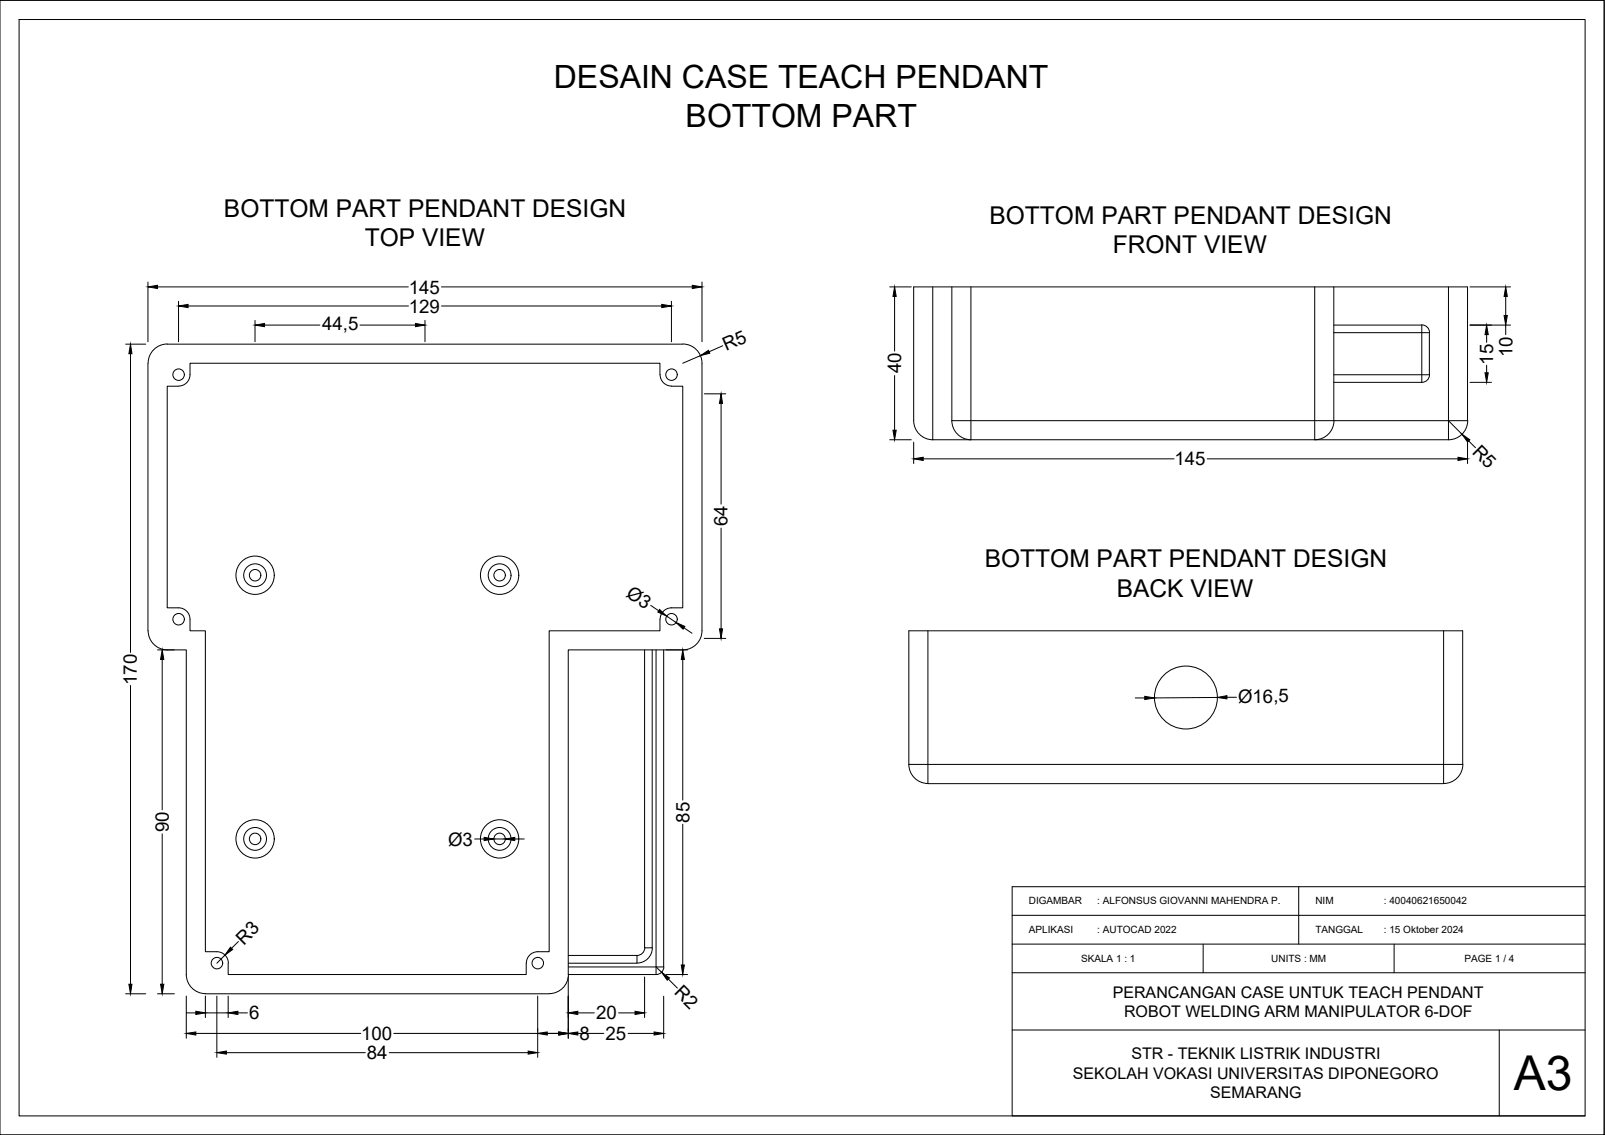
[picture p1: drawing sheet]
<svg xmlns="http://www.w3.org/2000/svg" width="420mm" height="297mm" viewBox="0 0 420 297" stroke-linecap="round" stroke-linejoin="round" font-family="sans-serif">
<!-- layer: 0 -->
<g fill="none" stroke="#000" stroke-width=".26">
<path d="M0 .1h419.9v296.9h-419.9zM5 5.1h410v286.9h-410zM419.9 .1v296.9M38.7 73.8v15.6M41.2 75.1h65.7M46.7 78.9v10.5M115.6 75.1h65.6M175.8 78.9v10.5M183.8 73.8v15.6M232.9 75.1h5.6M234.2 77.6v14.3M244.2 75.1v40"/>
<path d="M249.2 75.1v35M254.2 75.1v40a5 5 0 0 1-5-5M344.2 75.1v40a5 5 0 0 0 5-5M349.2 75.1v35M379.2 75.1v40M384.8 75.1h10.6M394.2 77.6v5M32.9 90.1h5.2M34.2 92.6v78.2M38.7 95.1v70M38.8 95a5 5 0 0 1 5-5l134.9 .1a4.9 4.9 0 0 1 5.1 4.9M49.2 80.1h57.7"/>
<path d="M49.7 98.1v-3h123.1v3M49.7 98.1a3 3 0 0 1-3 3h-2.9v58a5.8 5.8 0 0 1 4.8 .6 2.98 2.98 0 0 1 1.1 2.4M66.8 83.8v5.6M69.3 85.1h14.4M94.2 85.1h14.6M111.3 83.8v5.6M115.6 80.1h57.6M172.8 98.1a3.1 3.1 0 0 0 3 3h2.9v58a5.8 5.8 0 0 0-4.8 .6 2.98 2.98 0 0 0-1.1 2.4M183.3 93.1l-4.6 2M183.8 95.1v70M189.2 90.5l-3.6 1.6M234.2 98.3v14.3"/>
<path d="M349.2 87.1h25M349.2 85.1h23v15M372.2 85a2.01 2.01 0 0 1 2 2M374.2 87.1v11h-25M374.2 98.1a2.01 2.01 0 0 1-2 2M384.8 85.1h10.6M389.2 87.6v2M389.2 95.6v2M394.2 85.1v2.5M184.4 103.1h5.6M188.8 105.6v26.3M232.9 115.1h5.6"/>
<path d="M239.2 115.7v5.6M244.2 115.1h135M249.2 110.1h135v-35h-145v35a5 5 0 0 0 5 5M349.2 100.1h23M379.2 110.1l3.5 3.5M384.2 115.7v5.6M384.2 110.1a5 5 0 0 1-5 5M384.5 115.4l1.7 1.8M384.8 100.1h5.6M188.8 138.2v26.4M241.7 120.1h65.6M316 120.1h65.7"/>
<path d="M170.3 158.4l2.1 1.4M34.2 179.4v78.2M38.8 165.1a5 5 0 0 0 5 5h5v84.9a5 5 0 0 0 5 5M41.2 170.1h4.4M42.5 172.6v39.3M49.7 162.1v3h4.1v84h3M168.7 170.1v78h2v-78M172.8 162.1v3h-29v84h-3a2.98 2.98 0 0 0-3 3M173.7 170.1v83h-24.9M174.4 170.1h5.6M174.5 161.2l2.5 1.7M178.7 172.6v36.8"/>
<path d="M179.1 164.3l2 1.4M183.8 165.1a5 5 0 0 1-5.1 5h-29.9v84.9h22.9v-84.9M184.4 167.1h5.6M237.9 165.1h145v35h-145zM242.9 165.1v40h135v-40M297.2 182.7h2.5M318.7 182.5l-16.5 .2M321.2 182.5h2.5M42.5 218.2v39.4M124.2 219.6h2.5M129.2 219.6h3M134.7 219.6h2.5"/>
<path d="M178.7 215.7v36.8M237.9 200a5 5 0 0 0 5 5M382.9 200a5 5 0 0 1-5 5M265 239.6h150M340 232.1v15M415 232.1h-150v59.9h150M56.8 249.1a2.98 2.98 0 0 1 3 3M58.9 250l-2.1 2.1M59.7 252.1v2.9h78.1v-2.9M62.4 246.4l-1.8 1.8M148.8 250h18v2.1h-18M148.8 255.7v16"/>
<path d="M148.8 255a5 5 0 0 1-5 5M168.7 255.7v10.6M168.8 248a2.01 2.01 0 0 1-2 2M170.8 248a4 4 0 0 1-4 4M171.7 253.1l1.5 1.4M173.8 253a2.01 2.01 0 0 1-2 2M174.4 255h5.6M175 256.2l2.3 2.4M265 247.1h150M265 254.6h150M315 247.1v7.5M365 247.1v7.5"/>
<path d="M32.9 260.1h5.2M41.2 260.1h4.4M48.8 260.7v11M48.8 265.1h2.5M51.3 270.5h43.1M53.8 260.1h90M53.8 265.1h5.9M53.8 260.7v5.6M56.8 260.7v16M59.3 275.5h36.3M59.7 260.7v5.6M62.3 265.1h2.5"/>
<path d="M101.9 275.5h36.4M103.1 270.5h43.2M140.8 260.7v16M148.8 270.5h9.3M151.3 265.1h4.3M161.9 265.1h4.3M164.4 270.5h6.8M173.7 260.7v11M265 269.6h150M392.5 269.6v22.4M0 297h419.9M419.9 297h.1"/>
<circle cx="46.8" cy="98.1" r="1.5"/>
<circle cx="175.8" cy="98.1" r="1.5"/>
<circle cx="66.8" cy="150.5" r="5"/>
<circle cx="66.8" cy="150.5" r="2.98"/>
<circle cx="66.8" cy="150.5" r="1.5"/>
<circle cx="130.8" cy="150.5" r="5"/>
<circle cx="130.8" cy="150.5" r="2.98"/>
<circle cx="130.8" cy="150.5" r="1.5"/>
<circle cx="46.8" cy="162.1" r="1.5"/>
<circle cx="175.8" cy="162.1" r="1.5"/>
<circle cx="310.5" cy="182.5" r="8.2"/>
<circle cx="66.8" cy="219.5" r="5"/>
<circle cx="66.8" cy="219.5" r="2.98"/>
<circle cx="66.8" cy="219.5" r="1.5"/>
<circle cx="130.8" cy="219.5" r="5"/>
<circle cx="130.8" cy="219.5" r="2.98"/>
<circle cx="130.8" cy="219.5" r="1.5"/>
<circle cx="56.8" cy="252.1" r="1.5"/>
<circle cx="140.8" cy="252.1" r="1.5"/>
</g>
<g fill="#000" stroke="#000" stroke-width=".26">
<path d="M38.7 75.1l2.5-.4v.8zM46.7 80.1l2.5-.4v.8zM173.2 79.7l2.6 .4-2.6 .4zM181.2 74.7l2.6 .4-2.6 .4zM234.2 75.1l.4 2.5h-.8zM394.2 75.1l.4 2.5h-.9zM34.2 90.1l.3 2.5h-.8zM66.8 85.1l2.5-.4v.8zM108.8 84.7l2.5 .4-2.5 .4zM183.3 93.1l2.2-1.4 .3 .7zM389.2 85.1l.4 2.5h-.9zM388.7 97.6h.9l-.4 2.5z"/>
<path d="M393.7 82.6h.9l-.4 2.5zM188.8 103.1l.3 2.5h-.8zM233.8 112.6h.8l-.4 2.5zM239.2 120.1l2.5-.4v.8zM381.7 119.7l2.5 .4-2.5 .4zM382.7 113.6l2.1 1.5-.6 .6zM172.7 159.5l1.8 1.7-2.3-1zM42.5 170.1l.4 2.5h-.9zM178.7 170.1l.5 2.5h-.8zM177 162.9l2.3 1-.5 .8zM188.3 164.6h.8l-.3 2.5zM299.7 182.2l2.5 .5-2.5 .4z"/>
<path d="M318.7 182.5l2.5-.4v.8zM126.7 219.1l2.5 .5-2.5 .4zM132.2 219.6l2.5-.5v.9zM33.7 257.6h.8l-.3 2.5zM42 257.6h.9l-.4 2.5zM60.3 247.9l.6 .6-2 1.5zM173.2 254.5l2.1 1.4-.6 .6zM178.4 252.5h.8l-.5 2.5zM48.8 270.5l2.5-.4v.8zM51.3 264.7l2.5 .4-2.5 .4zM56.8 275.5l2.5-.4v.8zM59.7 265.1l2.6-.4v.8z"/>
<path d="M138.3 275.1l2.5 .4-2.5 .4zM140.8 270.5l2.5-.4v.8zM146.3 270.1l2.5 .4-2.5 .4zM148.8 270.5l2.5-.4v.8zM148.8 265.1l2.5-.4v.8zM166.2 264.7l2.5 .4-2.5 .4zM171.2 270.1l2.5 .4-2.5 .4zM0 297h.1z"/>
</g>
<text font-size="12.6" x="396.3" y="285.3">A3</text>
<g font-size="8.4">
<text x="145" y="23">DESAIN CASE TEACH PENDANT</text>
<text x="179.5" y="33.1">BOTTOM PART</text>
</g>
<g font-size="6.4">
<text x="58.6" y="56.7">BOTTOM PART PENDANT DESIGN</text>
<text x="259" y="58.5">BOTTOM PART PENDANT DESIGN</text>
<text x="95.5" y="64.5">TOP VIEW</text>
<text x="291.3" y="66.3">FRONT VIEW</text>
<text x="257.8" y="148.5">BOTTOM PART PENDANT DESIGN</text>
<text x="292.4" y="156.2">BACK VIEW</text>
</g>
<g font-size="4.9">
<text x="107" y="76.8">145</text>
<text x="107" y="81.8">129</text>
<text x="84.3" y="86.5">44,5</text>
<text x="190.1" y="92" transform="rotate(-24 190.1 92)">R5</text>
<text x="390.9" y="95.5" transform="rotate(-90 390.9 95.5)">15</text>
<text x="395.9" y="93.4" transform="rotate(-90 395.9 93.4)">10</text>
<text x="235.9" y="97.7" transform="rotate(-90 235.9 97.7)">40</text>
<text x="385.2" y="118.5" transform="rotate(45 385.2 118.5)">R5</text>
<text x="307.4" y="121.8">145</text>
<text x="190.5" y="137.8" transform="rotate(-90 190.5 137.8)">64</text>
<text x="163.6" y="156" transform="rotate(34 163.6 156)">Ø3</text>
<text x="35.9" y="179.3" transform="rotate(-90 35.9 179.3)">170</text>
<text x="324.1" y="183.9" transform="rotate(-1 324.1 183.9)">Ø16,5</text>
<text x="180.5" y="215.3" transform="rotate(-90 180.5 215.3)">85</text>
<text x="44.2" y="217.8" transform="rotate(-90 44.2 217.8)">90</text>
<text x="117.3" y="221.3">Ø3</text>
<text x="63.8" y="247.5" transform="rotate(-45 63.8 247.5)">R3</text>
<text x="176.3" y="260" transform="rotate(45 176.3 260)">R2</text>
<text x="65.2" y="266.8">6</text>
<text x="156.1" y="266.8">20</text>
<text x="94.5" y="272.2">100</text>
<text x="151.7" y="272.2">8</text>
<text x="158.5" y="272.2">25</text>
<text x="96.1" y="277.2">84</text>
</g>
<g font-size="4.2">
<text x="291.3" y="261.1">PERANCANGAN CASE UNTUK TEACH PENDANT</text>
<text x="294.3" y="266.1">ROBOT WELDING ARM MANIPULATOR 6-DOF</text>
<text x="296.2" y="277.3">STR - TEKNIK LISTRIK INDUSTRI</text>
<text x="280.9" y="282.3">SEKOLAH VOKASI UNIVERSITAS DIPONEGORO</text>
<text x="316.8" y="287.3">SEMARANG</text>
</g>
<g font-size="2.6">
<text x="269.3" y="236.7">DIGAMBAR</text>
<text x="287.2" y="236.7">: ALFONSUS GIOVANNI MAHENDRA P.</text>
<text x="344.3" y="236.7">NIM</text>
<text x="362.2" y="236.7">: 40040621650042</text>
<text x="269.3" y="244.2">APLIKASI</text>
<text x="287.2" y="244.2">: AUTOCAD 2022</text>
<text x="344.3" y="244.2">TANGGAL</text>
<text x="362.2" y="244.2">: 15 Oktober 2024</text>
<text x="283" y="251.7">SKALA 1 : 1</text>
<text x="332.8" y="251.7">UNITS : MM</text>
<text x="383.4" y="251.7">PAGE 1 / 4</text>
</g>
</svg>
